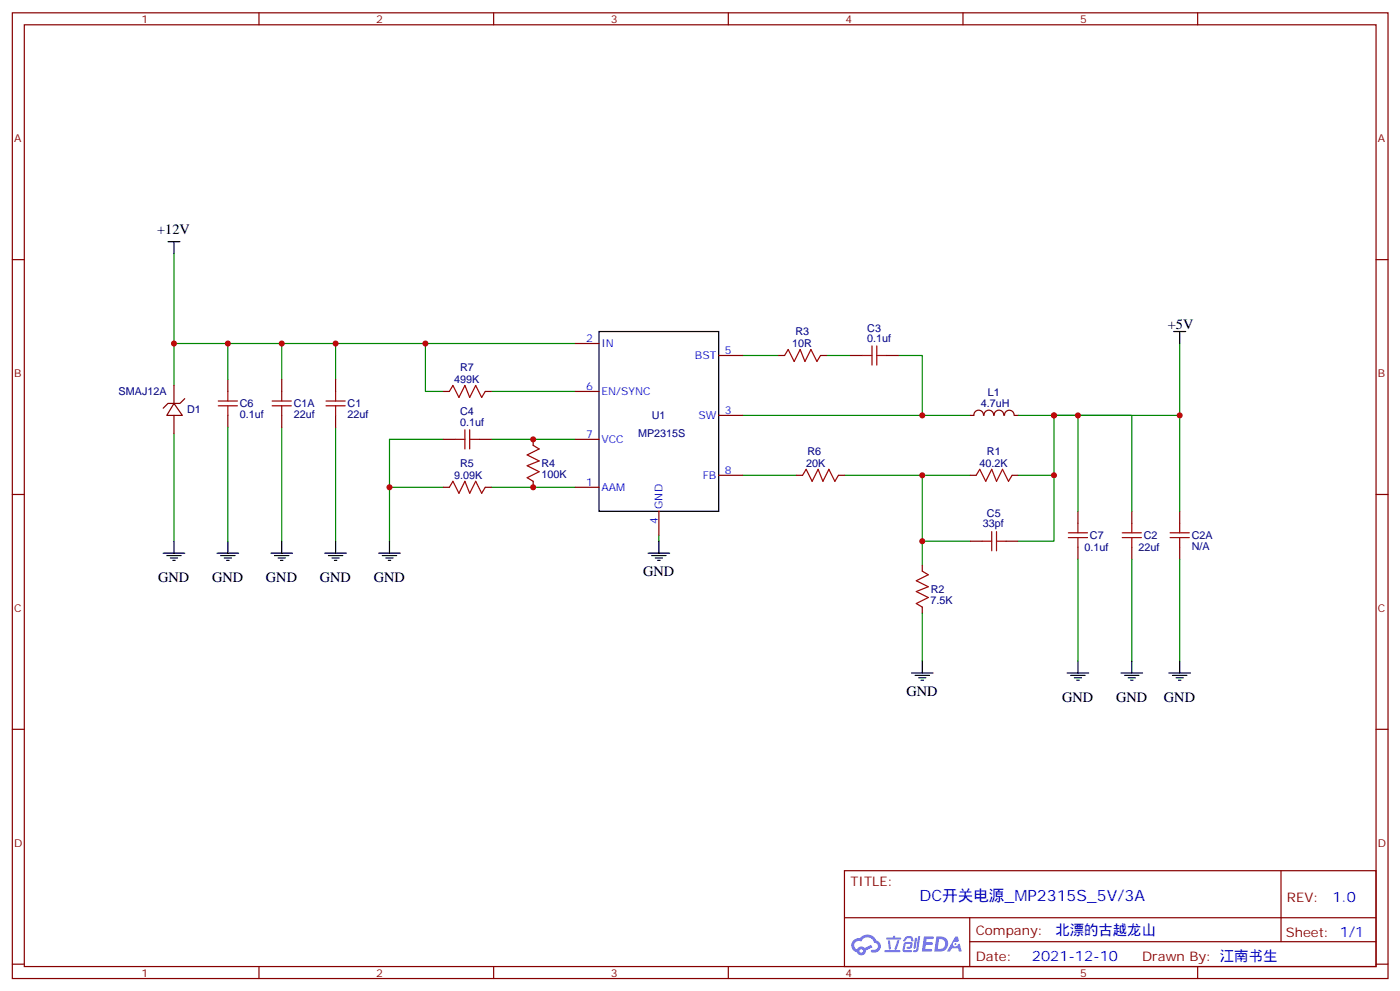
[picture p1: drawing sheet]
<svg xmlns="http://www.w3.org/2000/svg" width="413mm" height="292mm" viewBox="0 0 413 292" stroke-linecap="round" stroke-linejoin="round" font-family="sans-serif">
<g fill="none" stroke="#870000" stroke-width=".35">
<path d="M3.6 3.8h405.4v284.3h-405.4zM7.2 7.3h398.2v277.3h-398.2zM76.3 3.8v3.5M145.5 3.8v3.5M214.6 3.8v3.5M283.7 3.8v3.5M352.9 3.8v3.5M3.6 76.4h3.6M405.4 76.4h3.6M3.6 145.6h3.6M405.4 145.6h3.6M3.6 214.7h3.6"/>
<path d="M405.4 214.7h3.6M248.8 256.4h156.6v28.2h-156.6zM377.4 256.4v20.9M248.8 270.2h156.5M285.7 277.3h119.6M285.7 270.2v14.1M3.6 283.9h3.6M76.3 284.6v3.5M145.5 284.6v3.5M214.6 284.6v3.5M283.7 284.6v3.5M352.9 284.6v3.5"/>
<path d="M405.4 283.9h3.6"/>
</g>
<g fill="#5487ff">
<path d="M272.3 275.7h2.5l.3 .2-.1 .5-2 .1-.1 .9h1.6l.4 .4-.4 .4h-1.7l-.2 1.2 1.9 .1 .2 .3-.2 .3-2.9 .1z"/>
<path d="M281.5 275.8h.7l.4 1.3-.7 .3a.74 .74 0 0 0-1.1 .3 .74 .74 0 0 0 .5 1 .74 .74 0 0 0 .9-.6l.6-.3 .6 2.3h-.9l-.2-.9h-1.8l-.6 .9h-.9z"/>
<path d="M269.6 276.1h.6l-.4 3a.31 .31 0 0 1-.3 .2 .31 .31 0 0 1-.3-.3z"/>
<path d="M270.5 275.7h.6l-.5 3.9a.89 .89 0 0 1-.7 .7 .89 .89 0 0 1-.9-.3l1-.4z"/>
<path d="M266.9 275.8l.6-.2 1.2 .1 .5 1.3-.6 .2-.4-1-1 .2a.95 .95 0 0 1-1 .8l-.1-.2z"/>
<path d="M266.5 277.5l1.8-.2a1.04 1.04 0 0 1 .6 1.1 1.04 1.04 0 0 1-.8 .9h-.7a.29 .29 0 0 1-.3-.3 .29 .29 0 0 1 .4-.3h.6l.2-.8-1.4 .1-.3 1.7 1.9 .1a.29 .29 0 0 1 .2 .3 .29 .29 0 0 1-.3 .3l-2-.1-.4-.3 .2-2z"/>
<path d="M260.6 279.8h4.4a.3 .3 0 0 1 .3 .3 .3 .3 0 0 1-.3 .3h-4.3z"/>
<path d="M264.4 276.8h.6l-.5 1.7a1.02 1.02 0 0 1-.7 1.1l-.2-.2z"/>
<path d="M261.6 276.9h.6l.3 2.4-.3 .3-.3-.2z"/>
<path d="M261.2 276.1h1.9l.2-.6h.5l-.1 .6h1.5a.29 .29 0 0 1 .3 .3 .29 .29 0 0 1-.3 .2h-3.9z"/>
<path d="M275.9 275.7l-.6 4.5h1.4a2.27 2.27 0 0 0 2.7-2.3 2.27 2.27 0 0 0-2.7-2.2zM276.7 276.5a1.5 1.5 0 0 1 1.8 1.5 1.5 1.5 0 0 1-1.9 1.4h-.3z"/>
<path d="M251.5 276.9a2.09 2.09 0 0 0 1 3.5 1.37 1.37 0 0 0 1.5 .9 1.37 1.37 0 0 0 1.1-1.4l2-1-.5-.7-1.8 .9a1.4 1.4 0 0 0-2.3 .4 1.32 1.32 0 0 1-.6-1.8 1.32 1.32 0 0 1 1.9-.5 2.02 2.02 0 0 1 2-1.2 2.02 2.02 0 0 1 1.8 1.6 1.09 1.09 0 0 1 1.1 1.4 1.09 1.09 0 0 1-1.6 .7 .41 .41 0 0 0-.5 .3 .41 .41 0 0 0 .4 .5 1.89 1.89 0 0 0 2.4-1.2 1.89 1.89 0 0 0-1.2-2.4 2.98 2.98 0 0 0-5-.7l-1 .2zM253.3 280a.52 .52 0 0 1 1 0 .52 .52 0 0 1-1 0z"/>
<circle cx="281.5" cy="278" r=".28"/>
</g>
<g fill="none" stroke="#a10000" stroke-width=".35">
<path d="M64.3 119.5h5.7M64.3 118.1h5.7M67.1 115.3v2.8M67.1 119.5v2.8M80.2 119.5h5.6M80.2 118.1h5.6M83 115.3v2.8M83 119.5v2.8M96.1 119.5h5.6M96.1 118.1h5.6M98.9 115.3v2.8M98.9 119.5v2.8"/>
<path d="M132.4 115.3l1.1-1.8 1.7 3.5 1.8-3.5 1.4 3.5 1.8-3.5 1.7 3.5 1.1-1.7M231.2 104.7l1-1.8 1.8 3.5 1.8-3.5 1.4 3.5 1.7-3.5 1.8 3.5 1.1-1.7M254.1 104.7h2.8M256.9 101.8v5.7M258.3 104.7h2.9M258.3 101.8v5.7M134.2 129.4h2.8M137 126.5v5.7M138.4 129.4h2.8M138.4 126.5v5.7M157.1 131.1l1.8 1.1-3.6 1.7 3.6 1.8-3.6 1.4 3.6 1.8-3.6 1.8 1.8 1M236.5 139.9l1-1.7 1.8 3.5 1.8-3.5 1.4 3.5 1.7-3.5 1.8 3.5 1.1-1.8"/>
<path d="M287.6 139.9l1.1-1.7 1.7 3.5 1.8-3.5 1.4 3.5 1.8-3.5 1.7 3.5 1.1-1.8M132.4 143.5l1.1-1.8 1.7 3.5 1.8-3.5 1.4 3.5 1.8-3.5 1.7 3.5 1.1-1.7M289.4 159.3h2.8M292.2 156.5v5.7M293.6 159.3h2.8M293.6 156.5v5.7M314.8 158.3h5.6M314.8 156.9h5.6M317.6 154.1v2.8M317.6 158.3v2.8M330.7 158.3h5.6M330.7 156.9h5.6"/>
<path d="M333.5 154.1v2.8M333.5 158.3v2.8M344.8 158.3h5.6M344.8 156.9h5.6M347.6 154.1v2.8M347.6 158.3v2.8M271.7 168.2l1.8 1-3.5 1.8 3.5 1.8-3.5 1.4 3.5 1.7-3.5 1.8 1.7 1.1"/>
</g>
<g fill="none" stroke="#870000" stroke-width=".35">
<path d="M51.3 118.8l2.4 3.5h-4.6zM51.3 113.5v5.3M54.4 117.4l-1.4 1.4h-3.5l-1.4 1.4M67.1 111.7v3.6M83 111.7v3.6M98.9 111.7v3.6M130.6 115.3h1.8M143 115.3h1.7M169.4 115.3h7.1M169.4 101.1h7.1M211.8 104.7h7M229.4 104.7h1.8"/>
<path d="M241.8 104.7h1.7M250.6 104.7h3.5M261.2 104.7h3.5M51.3 122.3v5.3M67.1 122.3v3.5M83 122.3v3.5M98.9 122.3v3.5M130.6 129.4h3.6M141.2 129.4h3.5M157.1 129.4v1.7M169.4 129.4h7.1M211.8 139.9h7"/>
<path d="M211.8 122.3h7M234.7 139.9h1.8M247.1 139.9h1.7M285.9 139.9h1.7M285.9 122.3h1M287 122.3a1.41 1.41 0 0 1 1.4-1.5 1.41 1.41 0 0 1 1.4 1.5M289.9 122.3a1.41 1.41 0 0 1 1.5-1.5 1.41 1.41 0 0 1 1.4 1.5M292.9 122.3a1.41 1.41 0 0 1 1.4-1.5 1.41 1.41 0 0 1 1.4 1.5M296 122.3a1.41 1.41 0 0 1 1.4-1.5 1.41 1.41 0 0 1 1.4 1.5M298.2 139.9h1.8M298.9 122.3h1.1M130.6 143.5h1.8"/>
<path d="M143 143.5h1.7M157.1 141.7v1.8M169.4 143.5h7.1M194.1 150.5v7.1M285.9 159.3h3.5M296.4 159.3h3.6M317.6 150.5v3.6M333.5 150.5v3.6M347.6 150.5v3.6M271.7 166.4v1.8M271.7 178.8v1.7M317.6 161.1v3.5"/>
<path d="M333.5 161.1v3.5M347.6 161.1v3.5"/>
</g>
<g fill="none" stroke="#008700" stroke-width=".35">
<path d="M51.3 74.7v26.4h118.1M51.3 101.1v12.4M67.1 101.1v10.6M83 101.1v10.6M98.9 101.1v10.6M125.3 101.1v14.2h5.3M144.7 115.3h24.7M218.8 104.7h10.6M243.5 104.7h7.1M264.7 104.7h7v17.6M347.6 101.1v21.2M51.3 127.6v31.7"/>
<path d="M67.1 125.8v33.5M83 125.8v33.5M98.9 125.8v33.5M130.6 129.4h-15.8v29.9M144.7 129.4h24.7M218.8 139.9h15.9M218.8 122.3h67.1M248.8 139.9h37.1M271.7 139.9v26.5M300 139.9h10.6v-17.6h37v28.2M300 122.3h33.5v28.2M310.6 139.9v19.4h-10.6"/>
<path d="M317.6 122.3v28.2M114.8 143.5h15.8M144.7 143.5h24.7M194.1 157.6v1.7M271.7 159.3h14.2M317.6 164.6v30M333.5 164.6v30M347.6 164.6v30M271.7 180.5v14.1"/>
</g>
<g fill="none" stroke="#000" stroke-width=".35">
<path d="M49.5 71.2h3.5M51.3 71.2v3.5M176.5 97.6h35.3v52.9h-35.3zM345.8 97.6h3.6M347.6 97.6v3.5M51.3 159.3v3.6M67.1 159.3v3.6M83 159.3v3.6M98.9 159.3v3.6M114.8 159.3v3.6M194.1 159.3v3.6M48.1 162.9h6.3"/>
<path d="M49.1 163.6h4.3M50.2 164.3h2.1M50.9 165h.7M64 162.9h6.3M65 163.6h4.3M66.1 164.3h2.1M66.8 165h.7M79.8 162.9h6.4M80.9 163.6h4.2M82 164.3h2.1M82.7 165h.7M95.7 162.9h6.4"/>
<path d="M96.8 163.6h4.2M97.8 164.3h2.1M98.5 165h.7M111.6 162.9h6.3M112.6 163.6h4.3M113.7 164.3h2.1M114.4 165h.7M191 162.9h6.3M192 163.6h4.3M193.1 164.3h2.1M193.8 165h.7M268.6 198.2h6.3"/>
<path d="M269.6 198.9h4.3M270.7 199.6h2.1M271.7 194.6v3.6M314.4 198.2h6.4M315.5 198.9h4.2M316.5 199.6h2.2M317.6 194.6v3.6M330.3 198.2h6.4M331.4 198.9h4.2M332.4 199.6h2.1M333.5 194.6v3.6M344.4 198.2h6.4"/>
<path d="M345.5 198.9h4.2M346.5 199.6h2.2M347.6 194.6v3.6M271.4 200.3h.7M317.3 200.3h.7M333.1 200.3h.7M347.2 200.3h.7"/>
</g>
<g fill="#c00">
<circle cx="114.8" cy="143.5" r=".88"/>
<circle cx="157.1" cy="143.5" r=".88"/>
<circle cx="157.1" cy="129.4" r=".88"/>
<circle cx="51.3" cy="101.1" r=".88"/>
<circle cx="271.7" cy="139.9" r=".88"/>
<circle cx="271.7" cy="159.3" r=".88"/>
<circle cx="271.7" cy="122.3" r=".88"/>
<circle cx="347.6" cy="122.3" r=".88"/>
<circle cx="310.6" cy="122.3" r=".88"/>
<circle cx="310.6" cy="139.9" r=".88"/>
<circle cx="317.6" cy="122.3" r=".88"/>
<circle cx="125.3" cy="101.1" r=".88"/>
<circle cx="83" cy="101.1" r=".88"/>
<circle cx="98.9" cy="101.1" r=".88"/>
<circle cx="67.1" cy="101.1" r=".88"/>
</g>
<text font-size="4.6" fill="#00f" x="270.9" y="265.4">DC开关电源_MP2315S_5V/3A</text>
<g font-size="4.2">
<text x="46.3" y="69">+12V</text>
<text x="344.1" y="96.9">+5V</text>
<text x="46.6" y="171.3">GND</text>
<text x="62.5" y="171.3">GND</text>
<text x="78.4" y="171.3">GND</text>
<text x="94.2" y="171.3">GND</text>
<text x="110.1" y="171.3">GND</text>
<text x="189.5" y="169.6">GND</text>
<text x="267.1" y="204.9">GND</text>
<text x="313" y="206.6">GND</text>
<text x="328.8" y="206.6">GND</text>
<text x="342.9" y="206.6">GND</text>
</g>
<g font-size="4.2" fill="#00f">
<text x="392.6" y="265.6">1.0</text>
<text x="311" y="275.2">北漂的古越龙山</text>
<text x="304.1" y="283">2021-12-10</text>
</g>
<g font-size="3.9" fill="#800">
<text x="250.6" y="260.9">TITLE:</text>
<text x="379.2" y="265.6">REV:</text>
<text x="287.5" y="275.1">Company:</text>
<text x="378.9" y="275.8">Sheet: 1/1</text>
<text x="287.5" y="282.8">Date:</text>
<text x="336.5" y="282.9">Drawn By: 江南书生</text>
</g>
<g font-size="3.2" fill="#800">
<text x="41.7" y="6.8">1</text>
<text x="110.9" y="6.8">2</text>
<text x="180" y="6.8">3</text>
<text x="249.2" y="6.8">4</text>
<text x="318.3" y="6.8">5</text>
<text x="4.2" y="41.9">A</text>
<text x="406" y="41.9">A</text>
<text x="4.2" y="111">B</text>
<text x="406" y="111">B</text>
<text x="4.2" y="180.2">C</text>
<text x="406" y="180.2">C</text>
<text x="4.2" y="249.3">D</text>
<text x="406" y="249.3">D</text>
<text x="41.7" y="287.6">1</text>
<text x="110.9" y="287.6">2</text>
<text x="180" y="287.6">3</text>
<text x="249.2" y="287.6">4</text>
<text x="318.3" y="287.6">5</text>
</g>
<g font-size="3.2" fill="#00f">
<text x="172.7" y="100.8">2</text>
<text x="177.2" y="102.2">IN</text>
<text x="204.8" y="105.7">BST</text>
<text x="213.5" y="104.3">5</text>
<text x="172.7" y="114.9">6</text>
<text x="177.2" y="116.3">EN/SYNC</text>
<text x="205.8" y="123.4">SW</text>
<text x="213.5" y="122">3</text>
<text x="172.7" y="129">7</text>
<text x="177.2" y="130.4">VCC</text>
<text x="172.7" y="143.1">1</text>
<text x="207.1" y="141">FB</text>
<text x="213.5" y="139.6">8</text>
<text x="177.2" y="144.5">AAM</text>
<text x="195.2" y="149.8" transform="rotate(-90 195.2 149.8)">GND</text>
<text x="193.8" y="154.3" transform="rotate(-90 193.8 154.3)">4</text>
</g>
<g font-size="3.2" fill="#000080">
<text x="234.4" y="98.7">R3</text>
<text x="255.5" y="100.8">0.1uf</text>
<text x="255.5" y="97.6">C3</text>
<text x="233.4" y="102.3">10R</text>
<text x="133.8" y="112.9">499K</text>
<text x="135.6" y="109.3">R7</text>
<text x="35" y="116.4">SMAJ12A</text>
<text x="70.7" y="119.9">C6</text>
<text x="86.5" y="119.9">C1A</text>
<text x="102.4" y="119.9">C1</text>
<text x="289" y="119.9">4.7uH</text>
<text x="291.1" y="116.5">L1</text>
<text x="55.1" y="121.7">D1</text>
<text x="70.7" y="123.1">0.1uf</text>
<text x="86.5" y="123.1">22uf</text>
<text x="102.4" y="123.1">22uf</text>
<text x="135.6" y="125.5">0.1uf</text>
<text x="135.6" y="122.3">C4</text>
<text x="192" y="123.4">U1</text>
<text x="188" y="128.7">MP2315S</text>
<text x="135.6" y="137.5">R5</text>
<text x="159.6" y="137.6">R4</text>
<text x="237.5" y="137.6">20K</text>
<text x="237.9" y="134">R6</text>
<text x="288.6" y="137.6">40.2K</text>
<text x="290.8" y="133.9">R1</text>
<text x="133.8" y="141.1">9.09K</text>
<text x="159.6" y="140.8">100K</text>
<text x="289.5" y="155.2">33pf</text>
<text x="290.8" y="152.3">C5</text>
<text x="321.1" y="158.8">C7</text>
<text x="337" y="158.8">C2</text>
<text x="351.1" y="161.9">N/A</text>
<text x="351.1" y="158.8">C2A</text>
<text x="319.6" y="162.3">0.1uf</text>
<text x="335.4" y="162.3">22uf</text>
<text x="274.2" y="177.8">7.5K</text>
<text x="274.2" y="174.6">R2</text>
</g>
</svg>
